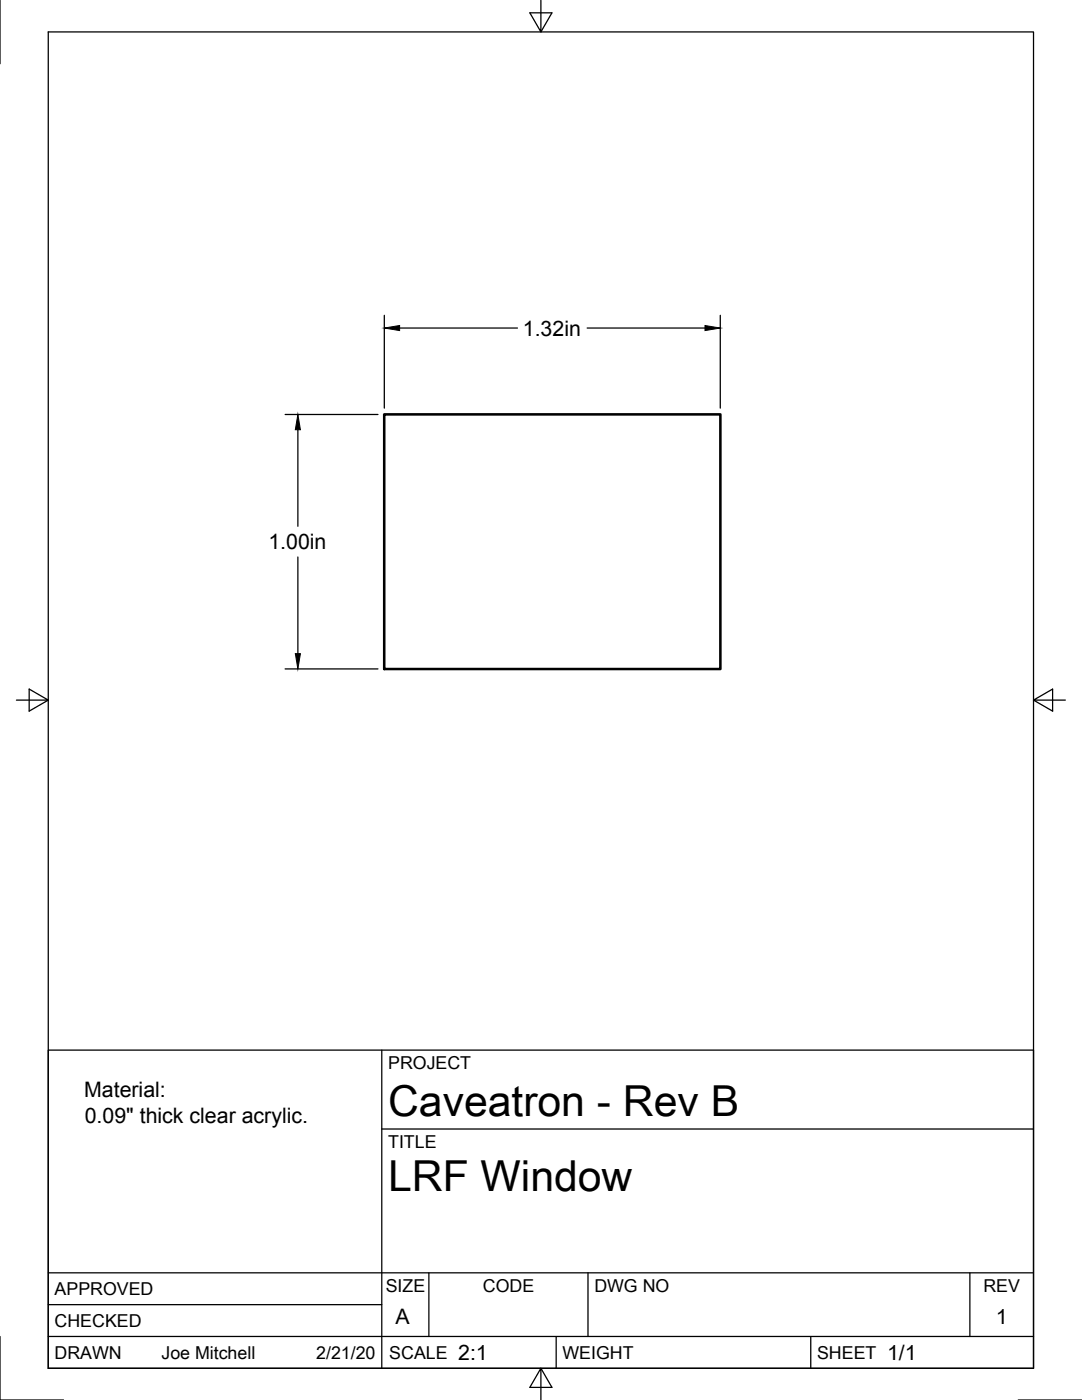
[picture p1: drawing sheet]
<svg xmlns="http://www.w3.org/2000/svg" width="216mm" height="279mm" viewBox="0 0 216 279" stroke-linecap="round" stroke-linejoin="round" font-family="sans-serif">
<!-- layer: Visible -->
<path d="M76.7 82.7h67v50.8h-67z" fill="none" stroke="#000" stroke-width=".51"/>
<!-- layer: Border -->
<path d="M0 0v12.7M9.6 6.4h196.6v266.7h-196.6zM107.9 0v6.4l-2.2-3.8h4.4l-2.2 3.8M3.3 139.7h6.3l-3.8-2.2v4.4l3.8-2.2M206.2 139.7l3.8 2.2v-4.4l-3.8 2.2h6.4M0 266.7v12.7h12.7M107.9 273.1l2.2 3.8h-4.4l2.2-3.8v6.3M203.2 279.4h12.7" fill="none" stroke="#000" stroke-width=".25"/>
<!-- layer: Dimensions -->
<path d="M76.7 62.9v18.5M79.7 65.5h23.6M117.2 65.5h23.5M143.7 62.9v18.5M56.9 82.7h18.5M59.4 85.8v19.2M59.4 111.2v19.3M56.9 133.5h18.5" fill="none" stroke="#000" stroke-width=".25"/>
<path d="M76.7 65.5l3-.5v1zM140.7 65l3 .5-3 .5zM59.4 82.7l.5 3.1h-1zM58.9 130.5h1l-.5 3z" fill="#000" stroke="#000" stroke-width=".2"/>
<!-- layer: Titleblock -->
<path d="M9.6 209.6h196.6v63.5h-196.6zM76.2 209.6v63.5M76.2 225.3h130M9.6 254h196.6M85.6 254v12.7M117.3 254v12.7M193.5 254v12.7M9.6 266.7h196.6M9.6 260.4h66.6M111 266.7v6.4M161.8 266.7v6.4" fill="none" stroke="#000" stroke-width=".25"/>
<g font-size="8.5">
<text x="77.4" y="222.8">Caveatron - Rev B</text>
<text x="77.4" y="237.8">LRF Window</text>
</g>
<g font-size="4.3">
<text x="104.3" y="67">1.32in</text>
<text x="53.6" y="109.6">1.00in</text>
<text x="16.8" y="219">Material:</text>
<text x="16.9" y="224.1">0.09&quot; thick clear acrylic.</text>
<text x="78.9" y="264.3">A</text>
<text x="198.7" y="264.3">1</text>
<text x="91.4" y="271.4">2:1</text>
<text x="177" y="271.4">1/1</text>
</g>
<g font-size="3.5">
<text x="77.4" y="213.4">PROJECT</text>
<text x="77.4" y="229.1">TITLE</text>
<text x="77" y="257.8">SIZE</text>
<text x="96.4" y="257.8">CODE</text>
<text x="118.6" y="257.8">DWG NO</text>
<text x="196.2" y="257.8">REV</text>
<text x="10.9" y="258.5">APPROVED</text>
<text x="10.9" y="264.8">CHECKED</text>
<text x="10.9" y="271.2">DRAWN</text>
<text x="32.2" y="271.2">Joe Mitchell</text>
<text x="63.1" y="271.2">2/21/20</text>
<text x="77.7" y="271.2">SCALE</text>
<text x="112.2" y="271.2">WEIGHT</text>
<text x="163" y="271.2">SHEET</text>
</g>
</svg>
